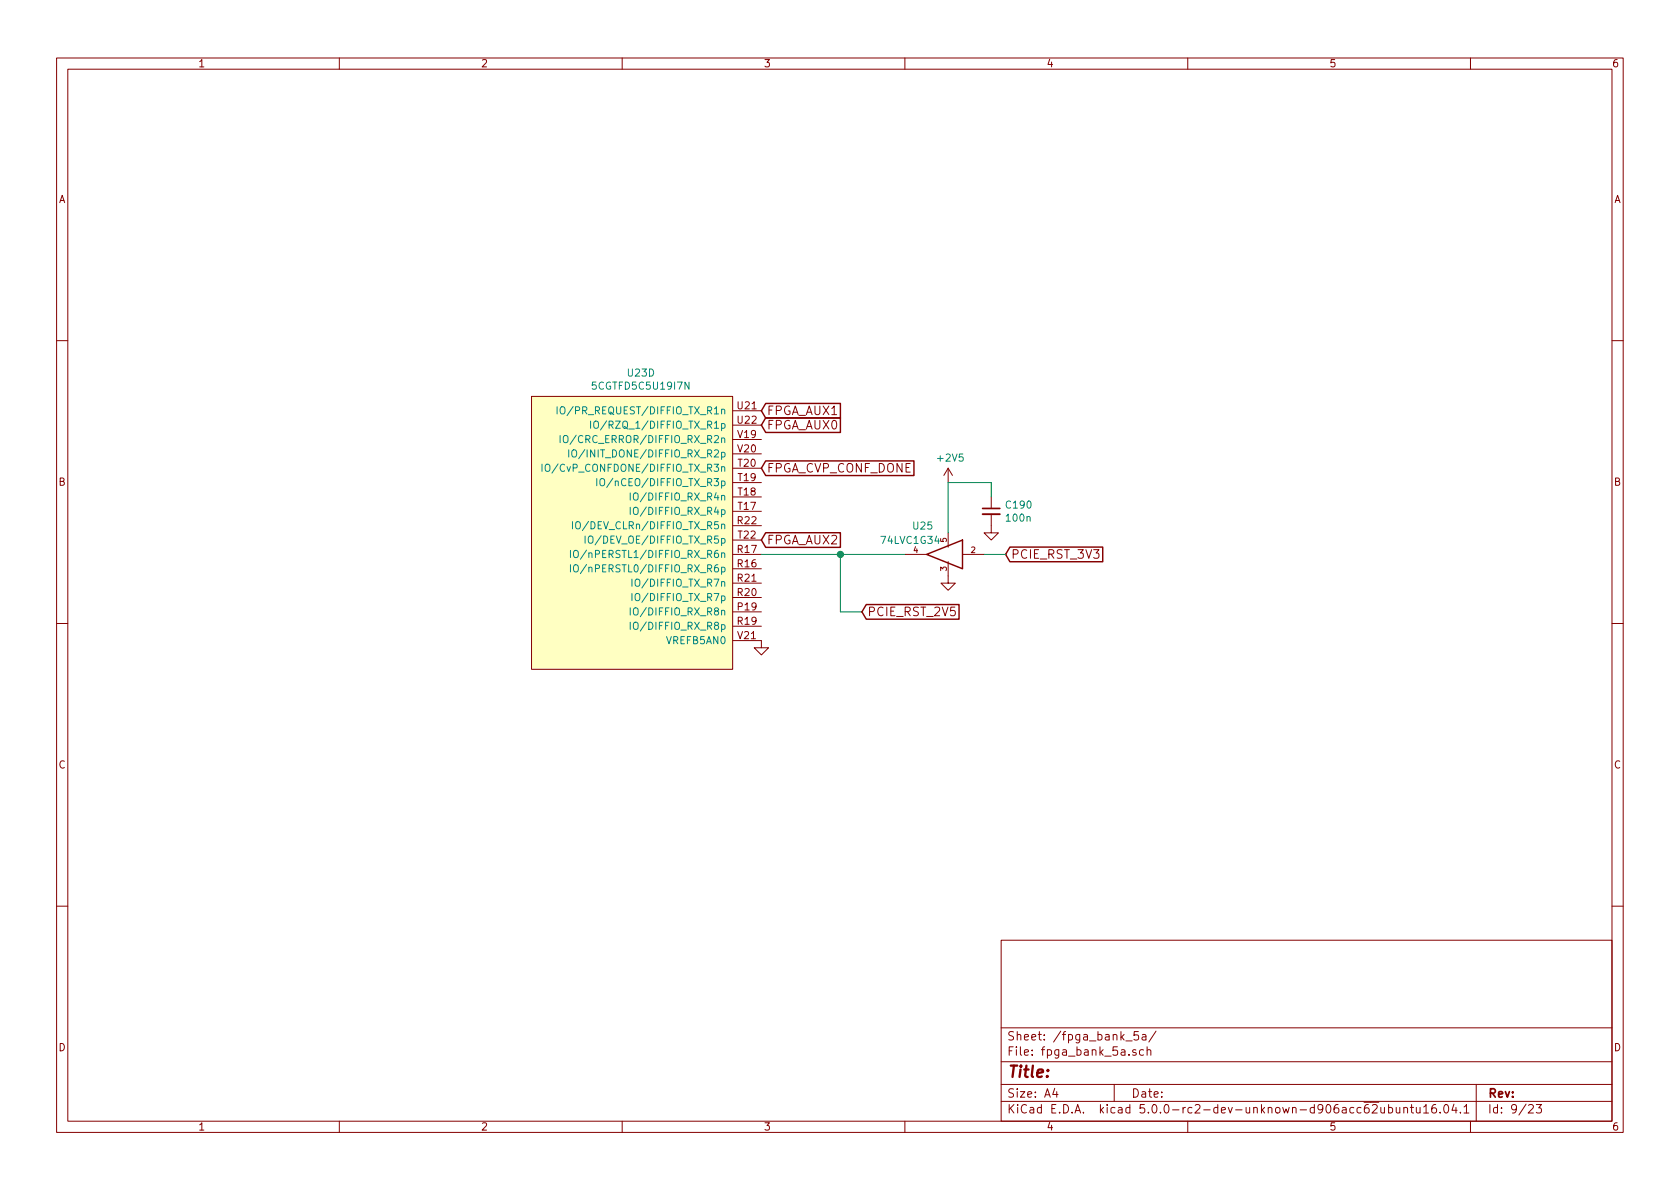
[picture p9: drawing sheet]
EESchema Schematic File Version 4
LIBS:ovc-cache
EELAYER 26 0
EELAYER END
$Descr A4 11693 8268
encoding utf-8
Sheet 9 23
Title ""
Date ""
Rev ""
Comp ""
Comment1 ""
Comment2 ""
Comment3 ""
Comment4 ""
$EndDescr
$Comp
L 5cgtfd5_u484:5CGTFD5U19 U?
U 4 1
P 3700 3650
AR Path="/59F62E0C" Ref="U?"  Part="4" 
AR Path="/59F622CC/59F62E0C" Ref="U23"  Part="4" 
F 0 "U23" H 4461 4715 50  0000 C CNN
F 1 "5CGTFD5C5U19I7N" H 4461 4624 50  0000 C CNN
F 2 "BGA:INTEL_U484" H 3700 3650 50  0001 C CNN
F 3 "" H 3700 3650 50  0001 C CNN
F 4 "mouser" H 3700 3650 50  0001 C CNN "D1"
F 5 "989-5CGTFD5C5U19I7N" H 3700 3650 50  0001 C CNN "D1PN"
F 6 "Altera" H 3700 3650 50  0001 C CNN "MFN"
F 7 "5CGTFD5C5U19I7N" H 4461 4815 50  0001 C CNN "MPN"
	4    3700 3650
	1    0    0    -1  
$EndComp
$Comp
L power:GND #PWR0134
U 1 1
P 5300 4450
F 0 "#PWR0134" H 5300 4200 50  0001 C CNN
F 1 "GND" H 5305 4277 50  0001 C CNN
F 2 "" H 5300 4450 50  0001 C CNN
F 3 "" H 5300 4450 50  0001 C CNN
	1    5300 4450
	1    0    0    -1  
$EndComp
$Comp
L voltage_translators:74LVC1G34 U25
U 1 1
P 6550 3850
F 0 "U25" H 6600 4050 50  0000 L CNN
F 1 "74LVC1G34" H 6550 3950 50  0000 L CNN
F 2 "TO_SOT_Packages_SMD:SOT-353_SC-70-5" H 6550 3850 50  0001 C CNN
F 3 "" H 6550 3850 50  0001 C CNN
F 4 "digikey" H 6600 4150 50  0001 C CNN "D1"
F 5 "296-37177" H 6600 4150 50  0001 C CNN "D1PN"
F 6 "TI" H 6600 4150 50  0001 C CNN "MFN"
F 7 "SN74LV1T34DCKR" H 6550 3850 60  0001 C CNN "MPN"
	1    6550 3850
	-1   0    0    -1  
$EndComp
$Comp
L device:C_Small C190
U 1 1
P 6900 3550
F 0 "C190" H 6992 3596 50  0000 L CNN
F 1 "100n" H 6992 3505 50  0000 L CNN
F 2 "Capacitors_SMD:C_0201" H 6900 3550 50  0001 C CNN
F 3 "" H 6900 3550 50  0001 C CNN
F 4 "digikey" H 6992 3696 50  0001 C CNN "D1"
F 5 "490-5881" H 6992 3696 50  0001 C CNN "D1PN"
F 6 "Murata" H 6992 3696 50  0001 C CNN "MFN"
F 7 "GRM033R61A104KE15D" H 6992 3696 50  0001 C CNN "MPN"
	1    6900 3550
	1    0    0    -1  
$EndComp
$Comp
L power:GND #PWR0211
U 1 1
P 6900 3650
F 0 "#PWR0211" H 6900 3400 50  0001 C CNN
F 1 "GND" H 6905 3477 50  0001 C CNN
F 2 "" H 6900 3650 50  0001 C CNN
F 3 "" H 6900 3650 50  0001 C CNN
	1    6900 3650
	1    0    0    -1  
$EndComp
$Comp
L power:GND #PWR0212
U 1 1
P 6600 4000
F 0 "#PWR0212" H 6600 3750 50  0001 C CNN
F 1 "GND" H 6605 3827 50  0001 C CNN
F 2 "" H 6600 4000 50  0001 C CNN
F 3 "" H 6600 4000 50  0001 C CNN
	1    6600 4000
	1    0    0    -1  
$EndComp
$Comp
L power:+2V5 #PWR0213
U 1 1
P 6600 3350
F 0 "#PWR0213" H 6600 3200 50  0001 C CNN
F 1 "+2V5" H 6615 3523 50  0000 C CNN
F 2 "" H 6600 3350 50  0001 C CNN
F 3 "" H 6600 3350 50  0001 C CNN
	1    6600 3350
	1    0    0    -1  
$EndComp
Text GLabel 7000 3850 2    60   Input ~ 0
PCIE_RST_3V3
Text GLabel 5300 3250 2    60   Input ~ 0
FPGA_CVP_CONF_DONE
Text GLabel 5300 2950 2    60   Input ~ 0
FPGA_AUX0
Text GLabel 5300 2850 2    60   Input ~ 0
FPGA_AUX1
Text GLabel 5300 3750 2    60   Input ~ 0
FPGA_AUX2
Wire Wire Line
	7000 3850 6850 3850
Wire Wire Line
	6600 3350 6600 3700
Wire Wire Line
	6600 3350 6900 3350
Wire Wire Line
	6900 3350 6900 3450
Wire Wire Line
	5300 3850 5850 3850
Text GLabel 6000 4250 2    60   Input ~ 0
PCIE_RST_2V5
Wire Wire Line
	6000 4250 5850 4250
Wire Wire Line
	5850 4250 5850 3850
Connection ~ 5850 3850
Wire Wire Line
	5850 3850 6300 3850
$EndSCHEMATC
